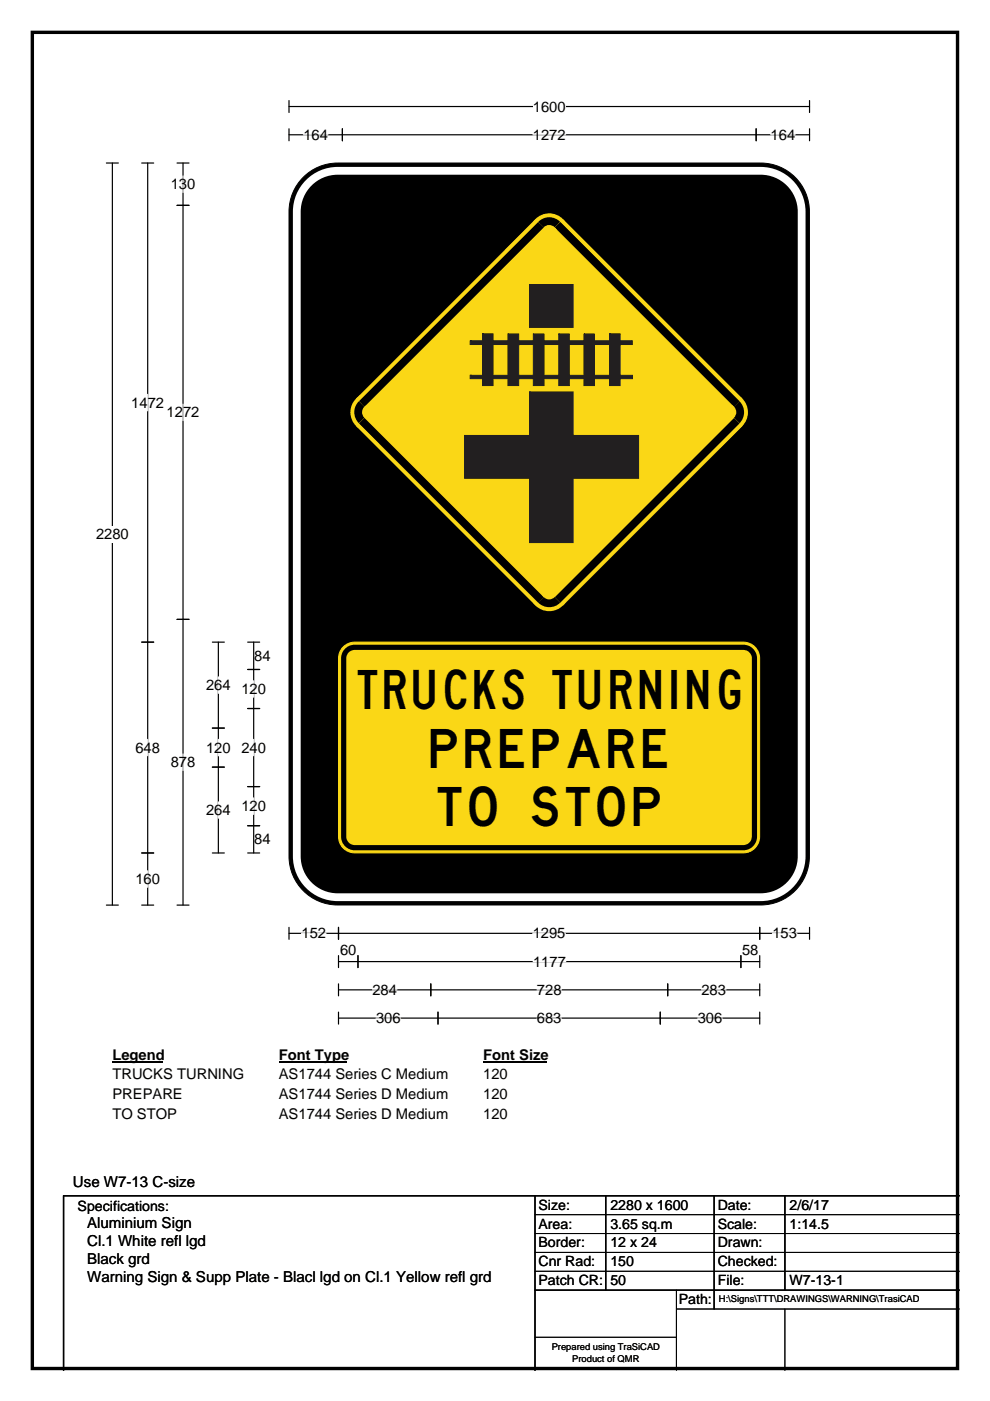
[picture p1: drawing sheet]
<svg xmlns="http://www.w3.org/2000/svg" width="210mm" height="297mm" viewBox="0 0 210 297" stroke-linecap="round" stroke-linejoin="round" font-family="sans-serif">
<path d="M6.9 6.9h196.2v283.3h-196.2z" fill="none" stroke="#000" stroke-width=".72"/>
<path d="M61.3 22.6h110.4M61.3 21.3v2.6M171.7 21.3v2.6" fill="none" stroke="#000" stroke-width=".25"/>
<path d="M113 20.8h7v3.5h-7z" fill="#fff"/>
<g fill="none" stroke="#000" stroke-width=".25">
<path d="M22.6 34.6h2.5M23.8 34.6v157.3M61.3 28.6h110.4M61.3 27.3v2.5M72.6 27.3v2.5M160.4 27.3v2.5M171.7 27.3v2.5M22.6 191.9h2.5M61.3 196.6v2.6M61.3 197.9h110.4M71.8 196.6v2.6M161.1 196.6v2.6"/>
<path d="M171.7 196.6v2.6M71.8 202.6v2.5M71.8 208.6v2.5M71.8 214.6v2.5M71.8 203.9h89.3M71.8 209.9h89.3M71.8 215.9h89.3M75.9 202.6v2.5M91.4 208.6v2.5M92.9 214.6v2.5M140 214.6v2.5M141.6 208.6v2.5"/>
<path d="M157.1 202.6v2.5M161.1 202.6v2.5M161.1 208.6v2.5M161.1 214.6v2.5"/>
</g>
<g fill="none" stroke="#fff" stroke-width=".25">
<path d="M64.3 28.6h5.3M113 28.6h7M163.4 28.6h5.3M63.9 197.9h5.3M113 197.9h6.9M163.8 197.9h5.2M79 209.9h5.2M79.8 215.9h5.2M113.1 203.9h6.9M113.9 215.9h5.2M113.9 209.9h5.2M148 215.9h5.2"/>
<path d="M148.8 209.9h5.2"/>
</g>
<path d="M20.4 111.5h6.9v3.5h-6.9z" fill="#fff"/>
<g fill="none" stroke="#000" stroke-width=".25">
<path d="M30.1 34.6h2.5M31.3 34.6v157.3M37.5 34.6h2.6M38.8 34.6v157.3M37.5 43.5h2.6M30.1 136.1h2.5M37.5 131.3h2.6M45 136.1h2.6M46.3 136.1v44.7M52.5 136.1h2.6M53.8 136.1v44.7M45 154.4h2.6"/>
<path d="M52.5 141.9h2.6M52.5 150.2h2.6M45 162.6h2.6M52.5 166.8h2.6M52.5 175.1h2.6M30.1 180.8h2.5M30.1 191.9h2.5M37.5 191.9h2.6M45 180.8h2.6M52.5 180.8h2.6"/>
</g>
<path d="M38.8 37.3v3.5M31.3 83.6v3.5M38.8 85.7v3.5M31.3 156.8v3.4M38.8 159.9v3.5M46.3 143.5v3.5M46.3 156.8v3.5M53.8 144.3v3.5M53.8 156.8v3.4M46.3 170v3.5M53.8 169.2v3.5M31.3 184.6v3.5" fill="none" stroke="#fff" stroke-width=".25"/>
<path d="M23.8 221.8h10.8v3.5h-10.8z" fill="#fff"/>
<path d="M23.8 225.1h10.8" fill="none" stroke="#000" stroke-width=".32"/>
<path d="M59.1 221.8h14.5v3.5h-14.5z" fill="#fff"/>
<path d="M59.1 225.1h14.5" fill="none" stroke="#000" stroke-width=".32"/>
<path d="M102.5 221.8h13.5v3.5h-13.5z" fill="#fff"/>
<path d="M102.5 225.1h13.5" fill="none" stroke="#000" stroke-width=".32"/>
<g fill="#fff">
<path d="M23.8 226h27.8v3.5h-27.8z"/>
<path d="M59.1 226h35.9v3.5h-35.9z"/>
<path d="M102.5 226h5.2v3.5h-5.2z"/>
<path d="M23.8 230.2h14.9v3.5h-14.9z"/>
<path d="M59.1 230.2h35.9v3.5h-35.9z"/>
<path d="M102.5 230.2h5.2v3.5h-5.2z"/>
<path d="M23.8 234.4h13.7v3.5h-13.7z"/>
<path d="M59.1 234.4h35.9v3.5h-35.9z"/>
<path d="M102.5 234.4h5.2v3.5h-5.2z"/>
</g>
<path d="M64.8 37.2a10.3 10.3 0 0 1 6.8-2.6h89.7a10.3 10.3 0 0 1 10.4 10.3v136.6a10.4 10.4 0 0 1-10.4 10.4h-89.7a10.3 10.3 0 0 1-10.3-10.4v-136.6a10.3 10.3 0 0 1 3.5-7.7z" fill-rule="evenodd" fill="#000" stroke="#000" stroke-width=".21"/>
<path d="M65.5 38.8a8.6 8.6 0 0 1 6.1-2.6h89.7a8.7 8.7 0 0 1 8.7 8.7v136.6a8.7 8.7 0 0 1-8.7 8.7h-89.7a8.7 8.7 0 0 1-8.7-8.7v-136.6a8.7 8.7 0 0 1 2.6-6.1z" fill="none" stroke="#fff" stroke-width="1.7"/>
<path d="M72.8 137.2a3.4 3.4 0 0 1 2.4-1.1h82.5a3.4 3.4 0 0 1 3.4 3.5v37.8a3.5 3.5 0 0 1-3.4 3.4h-82.5a3.4 3.4 0 0 1-3.4-3.4v-37.8a3.4 3.4 0 0 1 1-2.4z" fill-rule="evenodd" fill="#fad716" stroke="#fad716" stroke-width=".21"/>
<path d="M73.4 138.1a2.35 2.35 0 0 1 1.8-.9h82.5a2.34 2.34 0 0 1 2.3 2.4v37.8a2.36 2.36 0 0 1-2.3 2.3h-82.5a2.34 2.34 0 0 1-2.3-2.3v-37.8l.1-.6z" fill="none" stroke="#000" stroke-width="1.1"/>
<g fill="#fad716">
<path d="M113.6 46.5h5.8l38.1 38v5.9l-38.1 38h-5.8l-38.1-38v-5.9z" fill-rule="evenodd"/>
<circle cx="116.5" cy="49.4" r="4.1"/>
<circle cx="78.5" cy="87.4" r="4.1"/>
<circle cx="116.5" cy="125.4" r="4.1"/>
<circle cx="154.5" cy="87.4" r="4.1"/>
</g>
<g fill="#000">
<path d="M117.7 48.2l1.2-1.1 38 38-1.2 1.2z"/>
<path d="M114.2 47.1a3.2 3.2 0 0 1 4.6-.1l-2.3 2.4z" fill-rule="evenodd"/>
</g>
<circle cx="116.5" cy="49.4" r="1.65" fill="#fad716"/>
<g fill="#000">
<path d="M76.1 85.1l38.1-38 1.1 1.1-38 38.1z"/>
<path d="M76.1 85.1l2.4 2.3-2.4 2.3a3.3 3.3 0 0 1 0-4.6z" fill-rule="evenodd"/>
</g>
<circle cx="78.4" cy="87.4" r="1.65" fill="#fad716"/>
<g fill="#000">
<path d="M76.1 89.8l1.2-1.2 38 38-1.1 1.2z"/>
<path d="M114.1 127.8l2.4-2.4 2.3 2.4a3.3 3.3 0 0 1-4.7 0z" fill-rule="evenodd"/>
</g>
<circle cx="116.5" cy="125.4" r="1.65" fill="#fad716"/>
<g fill="#000">
<path d="M117.7 126.6l38-38 1.2 1.2-38 38z"/>
<path d="M156.8 85.1a3.3 3.3 0 0 1 .1 4.6l-2.4-2.3z" fill-rule="evenodd"/>
</g>
<circle cx="154.5" cy="87.4" r="1.65" fill="#fad716"/>
<g fill="#221f20" stroke="#221f20" stroke-width=".21">
<path d="M112.3 60.3v9.1h9.3v-9.1z" fill-rule="evenodd"/>
<path d="M98.5 92.3v9.1h36.9v-9.1z" fill-rule="evenodd"/>
<path d="M112.3 83.1v31.9h9.3v-31.9z" fill-rule="evenodd"/>
<path d="M99.7 72.2v.8h34.4v-.8z" fill-rule="evenodd"/>
<path d="M99.7 79.6v.7h34.5v-.7z" fill-rule="evenodd"/>
<path d="M102.3 70.8v10.9h2.3v-10.9z" fill-rule="evenodd"/>
<path d="M107.7 70.8v10.9h2.3v-10.9z" fill-rule="evenodd"/>
<path d="M113.1 70.8v10.9h2.3v-10.9z" fill-rule="evenodd"/>
<path d="M118.5 70.8v10.9h2.3v-10.9z" fill-rule="evenodd"/>
<path d="M123.9 70.8v10.9h2.2v-10.9z" fill-rule="evenodd"/>
<path d="M129.3 70.8v10.9h2.2v-10.9z" fill-rule="evenodd"/>
</g>
<path d="M113.5 253.5v37M128.5 253.5v20M151.5 253.5v24M166.5 253.5v20M203.5 253.5h-190v37M113.5 273.5h90" fill="none" stroke="#000" stroke-width=".3"/>
<path d="M113.5 257.5h90M113.5 261.5h90M113.5 265.5h90M113.5 269.5h90M143.5 273.5v17M143.5 277.5h60M166.5 277.5v13M113.5 283.5h30" fill="none" stroke="#000" stroke-width=".21"/>
<g font-size="8.3">
<text x="75.9" y="150.4">TRUCKS TURNING</text>
<text x="91.4" y="162.8">PREPARE</text>
<text x="92.9" y="175.2">TO STOP</text>
</g>
<g font-size="3.2">
<text x="15.5" y="251.6">Use W7-13 C-size</text>
<text x="18.5" y="260.4">Aluminium Sign</text>
<text x="18.5" y="264.2">Cl.1 White refl lgd</text>
<text x="18.5" y="268.1">Black grd</text>
<text x="18.5" y="271.9">Warning Sign &amp; Supp Plate - Blacl lgd on Cl.1 Yellow refl grd</text>
</g>
<g font-size="3.1">
<text x="113" y="23.6">1600</text>
<text x="64.3" y="29.6">164</text>
<text x="113" y="29.6">1272</text>
<text x="163.4" y="29.6">164</text>
<text x="36.2" y="40.1">130</text>
<text x="27.9" y="86.4">1472</text>
<text x="35.3" y="88.5">1272</text>
<text x="20.4" y="114.3">2280</text>
<text x="53.9" y="140.1">84</text>
<text x="43.7" y="146.3">264</text>
<text x="51.2" y="147.1">120</text>
<text x="28.7" y="159.6">648</text>
<text x="43.7" y="159.6">120</text>
<text x="51.2" y="159.6">240</text>
<text x="36.2" y="162.6">878</text>
<text x="43.7" y="172.8">264</text>
<text x="51.2" y="172">120</text>
<text x="53.9" y="179">84</text>
<text x="28.7" y="187.4">160</text>
<text x="63.9" y="198.9">152</text>
<text x="72.1" y="202.5">60</text>
<text x="113" y="198.9">1295</text>
<text x="157.4" y="202.5">58</text>
<text x="163.8" y="198.9">153</text>
<text x="113.1" y="204.9">1177</text>
<text x="79" y="210.9">284</text>
<text x="113.9" y="210.9">728</text>
<text x="148.8" y="210.9">283</text>
<text x="79.8" y="216.9">306</text>
<text x="113.9" y="216.9">683</text>
<text x="148" y="216.9">306</text>
<text x="23.8" y="224.7">Legend</text>
<text x="59.1" y="224.7">Font Type</text>
<text x="102.5" y="224.7">Font Size</text>
<text x="23.8" y="228.8">TRUCKS TURNING</text>
<text x="23.8" y="233">PREPARE</text>
<text x="59.1" y="228.8">AS1744 Series C Medium</text>
<text x="59.1" y="233">AS1744 Series D Medium</text>
<text x="102.5" y="228.8">120</text>
<text x="102.5" y="233">120</text>
<text x="23.8" y="237.2">TO STOP</text>
<text x="59.1" y="237.2">AS1744 Series D Medium</text>
<text x="102.5" y="237.2">120</text>
</g>
<g font-size="3">
<text x="16.5" y="256.7">Specifications:</text>
<text x="114.2" y="256.5">Size:</text>
<text x="129.5" y="256.5">2280 x 1600</text>
<text x="152.2" y="256.5">Date:</text>
<text x="167.5" y="256.5">2/6/17</text>
<text x="114.2" y="260.5">Area:</text>
<text x="129.5" y="260.5">3.65 sq.m</text>
<text x="152.2" y="260.5">Scale:</text>
<text x="167.5" y="260.5">1:14.5</text>
<text x="114.2" y="264.5">Border:</text>
<text x="114.2" y="268.5">Cnr Rad:</text>
<text x="129.5" y="264.5">12 x 24</text>
<text x="129.5" y="268.5">150</text>
<text x="152.2" y="264.5">Drawn:</text>
<text x="152.2" y="268.5">Checked:</text>
<text x="114.2" y="272.5">Patch CR:</text>
<text x="129.5" y="272.5">50</text>
<text x="152.2" y="272.5">File:</text>
<text x="167.5" y="272.5">W7-13-1</text>
<text x="144" y="276.5">Path:</text>
</g>
<g font-size="2">
<text x="152.5" y="276.1">H:\Signs\TTT\DRAWINGS\WARNING\TrasiCAD</text>
<text x="117" y="286.3">Prepared using TraSiCAD</text>
<text x="121.4" y="288.7">Product of QMR</text>
</g>
</svg>
